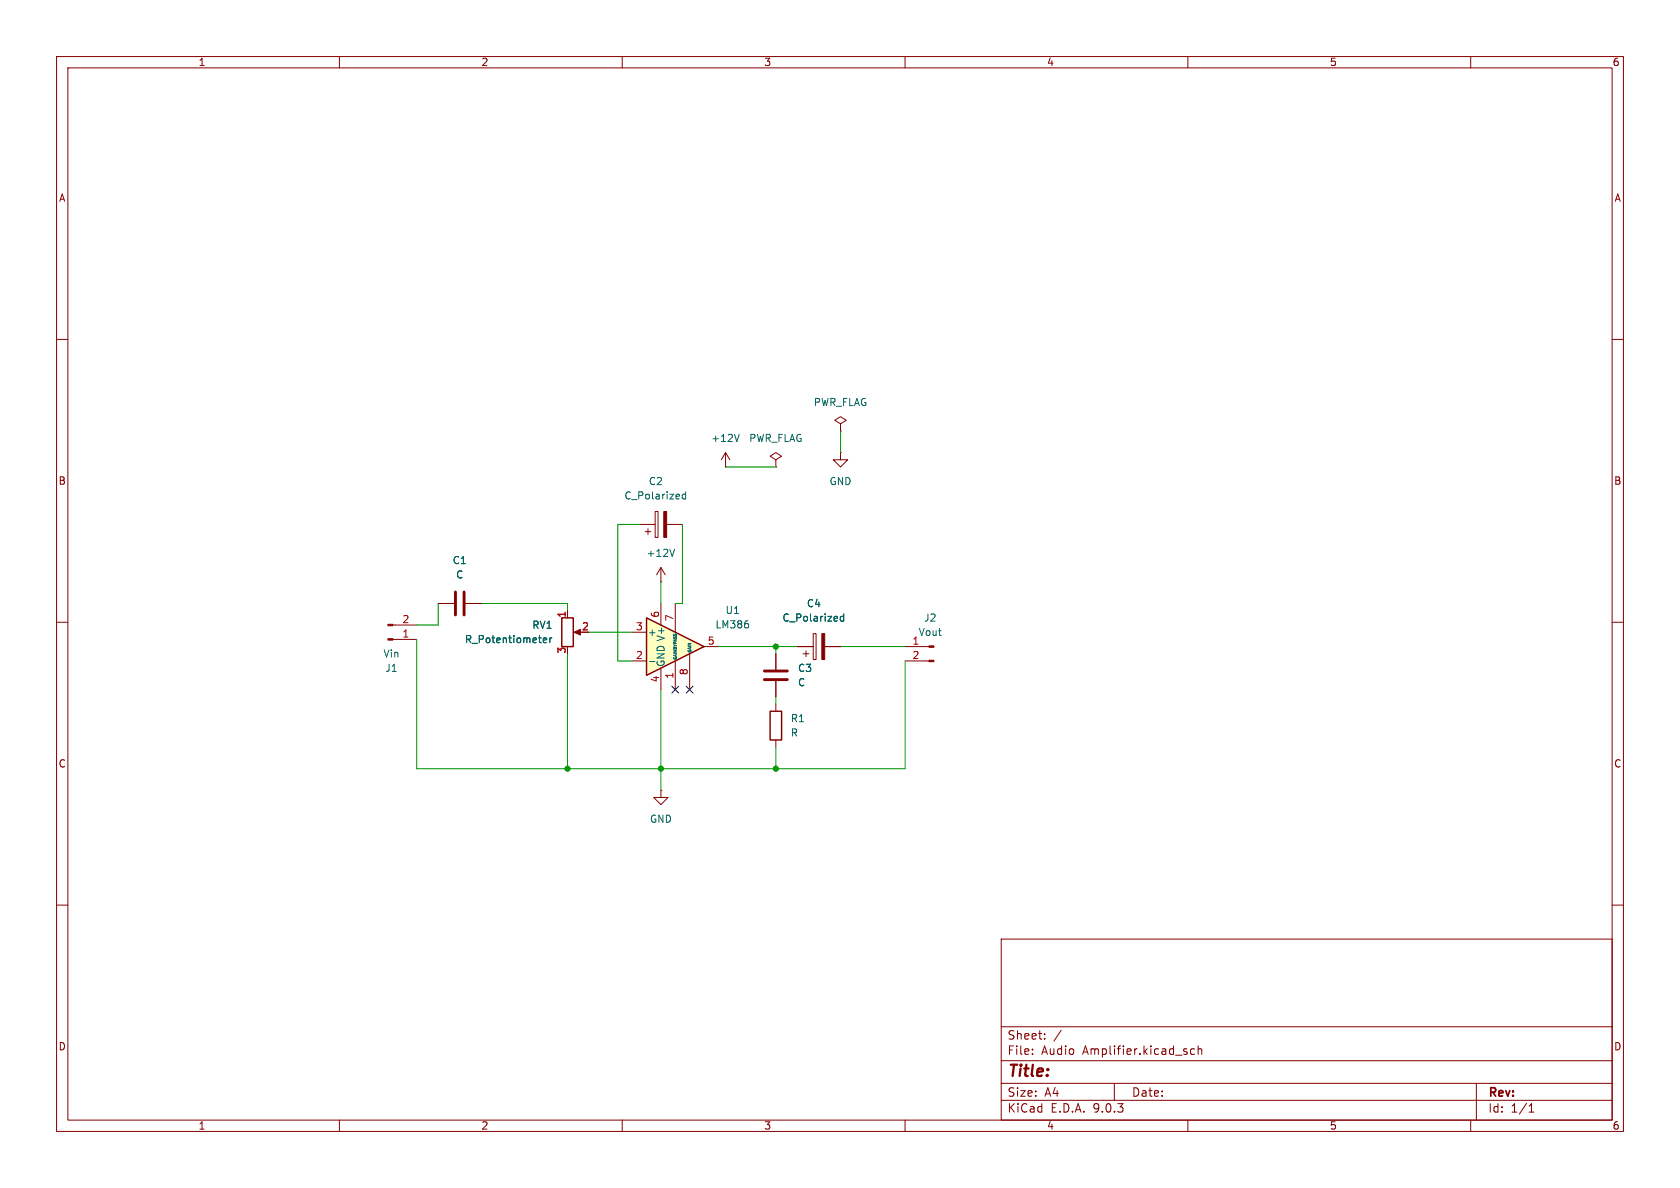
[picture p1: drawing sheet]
(kicad_sch
 (version 20250114)
 (generator "eeschema")
 (generator_version "9.0")
 (paper "A4")
 (lib_symbols
  (symbol "Amplifier_Audio:LM386"
   (pin_names
    (offset 0.127)) (exclude_from_sim no) (in_bom yes) (on_board yes)
   (property "Reference" "U" (at 1.27 7.62 0) (effects (font (size 1.27 1.27)) (justify left)))
   (property "Value" "LM386" (at 1.27 5.08 0) (effects (font (size 1.27 1.27)) (justify left)))
   (property "Footprint" "" (at 2.54 2.54 0) (effects (font (size 1.27 1.27)) (hide yes)))
   (property "Datasheet" "http://www.ti.com/lit/ds/symlink/lm386.pdf" (at 5.08 5.08 0) (effects (font (size 1.27 1.27)) (hide yes)))
   (property "Description" "Low Voltage Audio Power Amplifier, DIP-8/SOIC-8/SSOP-8" (at 0 0 0) (effects (font (size 1.27 1.27)) (hide yes)))
   (symbol "LM386_0_1"
    (polyline (pts (xy 5.08 0) (xy -5.08 5.08) (xy -5.08 -5.08) (xy 5.08 0)) (stroke (width 0.254) (type default)) (fill (type background))))
   (symbol "LM386_1_1"
    (pin input line (at -7.62 2.54 0) (length 2.54) (name "+" (effects (font (size 1.27 1.27)))) (number "3" (effects (font (size 1.27 1.27)))))
    (pin input line (at -7.62 -2.54 0) (length 2.54) (name "-" (effects (font (size 1.27 1.27)))) (number "2" (effects (font (size 1.27 1.27)))))
    (pin power_in line (at -2.54 7.62 270) (length 3.81) (name "V+" (effects (font (size 1.27 1.27)))) (number "6" (effects (font (size 1.27 1.27)))))
    (pin power_in line (at -2.54 -7.62 90) (length 3.81) (name "GND" (effects (font (size 1.27 1.27)))) (number "4" (effects (font (size 1.27 1.27)))))
    (pin input line (at 0 7.62 270) (length 5.08) (name "BYPASS" (effects (font (size 0.508 0.508)))) (number "7" (effects (font (size 1.27 1.27)))))
    (pin input line (at 0 -7.62 90) (length 5.08) (name "GAIN" (effects (font (size 0.508 0.508)))) (number "1" (effects (font (size 1.27 1.27)))))
    (pin input line (at 2.54 -7.62 90) (length 6.35) (name "GAIN" (effects (font (size 0.508 0.508)))) (number "8" (effects (font (size 1.27 1.27)))))
    (pin output line (at 7.62 0 180) (length 2.54) (name "~" (effects (font (size 1.27 1.27)))) (number "5" (effects (font (size 1.27 1.27))))))
   (embedded_fonts no))
  (symbol "Connector:Conn_01x02_Pin"
   (pin_names
    (offset 1.016) (hide yes)) (exclude_from_sim no) (in_bom yes) (on_board yes)
   (property "Reference" "J" (at 0 2.54 0) (effects (font (size 1.27 1.27))))
   (property "Value" "Conn_01x02_Pin" (at 0 -5.08 0) (effects (font (size 1.27 1.27))))
   (property "Footprint" "" (at 0 0 0) (effects (font (size 1.27 1.27)) (hide yes)))
   (property "Datasheet" "~" (at 0 0 0) (effects (font (size 1.27 1.27)) (hide yes)))
   (property "Description" "Generic connector, single row, 01x02, script generated" (at 0 0 0) (effects (font (size 1.27 1.27)) (hide yes)))
   (property "ki_locked" "" (at 0 0 0) (effects (font (size 1.27 1.27))))
   (symbol "Conn_01x02_Pin_1_1"
    (rectangle (start 0.8636 0.127) (end 0 -0.127) (stroke (width 0.1524) (type default)) (fill (type outline)))
    (rectangle (start 0.8636 -2.413) (end 0 -2.667) (stroke (width 0.1524) (type default)) (fill (type outline)))
    (polyline (pts (xy 1.27 0) (xy 0.8636 0)) (stroke (width 0.1524) (type default)) (fill (type none)))
    (polyline (pts (xy 1.27 -2.54) (xy 0.8636 -2.54)) (stroke (width 0.1524) (type default)) (fill (type none)))
    (pin passive line (at 5.08 0 180) (length 3.81) (name "Pin_1" (effects (font (size 1.27 1.27)))) (number "1" (effects (font (size 1.27 1.27)))))
    (pin passive line (at 5.08 -2.54 180) (length 3.81) (name "Pin_2" (effects (font (size 1.27 1.27)))) (number "2" (effects (font (size 1.27 1.27))))))
   (embedded_fonts no))
  (symbol "Device:C"
   (pin_numbers (hide yes))
   (pin_names
    (offset 0.254)) (exclude_from_sim no) (in_bom yes) (on_board yes)
   (property "Reference" "C" (at 0.635 2.54 0) (effects (font (size 1.27 1.27)) (justify left)))
   (property "Value" "C" (at 0.635 -2.54 0) (effects (font (size 1.27 1.27)) (justify left)))
   (property "Footprint" "" (at 0.9652 -3.81 0) (effects (font (size 1.27 1.27)) (hide yes)))
   (property "Datasheet" "~" (at 0 0 0) (effects (font (size 1.27 1.27)) (hide yes)))
   (property "Description" "Unpolarized capacitor" (at 0 0 0) (effects (font (size 1.27 1.27)) (hide yes)))
   (symbol "C_0_1"
    (polyline (pts (xy -2.032 0.762) (xy 2.032 0.762)) (stroke (width 0.508) (type default)) (fill (type none)))
    (polyline (pts (xy -2.032 -0.762) (xy 2.032 -0.762)) (stroke (width 0.508) (type default)) (fill (type none))))
   (symbol "C_1_1"
    (pin passive line (at 0 3.81 270) (length 2.794) (name "~" (effects (font (size 1.27 1.27)))) (number "1" (effects (font (size 1.27 1.27)))))
    (pin passive line (at 0 -3.81 90) (length 2.794) (name "~" (effects (font (size 1.27 1.27)))) (number "2" (effects (font (size 1.27 1.27))))))
   (embedded_fonts no))
  (symbol "Device:C_Polarized"
   (pin_numbers (hide yes))
   (pin_names
    (offset 0.254)) (exclude_from_sim no) (in_bom yes) (on_board yes)
   (property "Reference" "C" (at 0.635 2.54 0) (effects (font (size 1.27 1.27)) (justify left)))
   (property "Value" "C_Polarized" (at 0.635 -2.54 0) (effects (font (size 1.27 1.27)) (justify left)))
   (property "Footprint" "" (at 0.9652 -3.81 0) (effects (font (size 1.27 1.27)) (hide yes)))
   (property "Datasheet" "~" (at 0 0 0) (effects (font (size 1.27 1.27)) (hide yes)))
   (property "Description" "Polarized capacitor" (at 0 0 0) (effects (font (size 1.27 1.27)) (hide yes)))
   (symbol "C_Polarized_0_1"
    (rectangle (start -2.286 0.508) (end 2.286 1.016) (stroke (width 0) (type default)) (fill (type none)))
    (polyline (pts (xy -1.778 2.286) (xy -0.762 2.286)) (stroke (width 0) (type default)) (fill (type none)))
    (polyline (pts (xy -1.27 2.794) (xy -1.27 1.778)) (stroke (width 0) (type default)) (fill (type none)))
    (rectangle (start 2.286 -0.508) (end -2.286 -1.016) (stroke (width 0) (type default)) (fill (type outline))))
   (symbol "C_Polarized_1_1"
    (pin passive line (at 0 3.81 270) (length 2.794) (name "~" (effects (font (size 1.27 1.27)))) (number "1" (effects (font (size 1.27 1.27)))))
    (pin passive line (at 0 -3.81 90) (length 2.794) (name "~" (effects (font (size 1.27 1.27)))) (number "2" (effects (font (size 1.27 1.27))))))
   (embedded_fonts no))
  (symbol "Device:R"
   (pin_numbers (hide yes))
   (pin_names
    (offset 0)) (exclude_from_sim no) (in_bom yes) (on_board yes)
   (property "Reference" "R" (at 2.032 0 90) (effects (font (size 1.27 1.27))))
   (property "Value" "R" (at 0 0 90) (effects (font (size 1.27 1.27))))
   (property "Footprint" "" (at -1.778 0 90) (effects (font (size 1.27 1.27)) (hide yes)))
   (property "Datasheet" "~" (at 0 0 0) (effects (font (size 1.27 1.27)) (hide yes)))
   (property "Description" "Resistor" (at 0 0 0) (effects (font (size 1.27 1.27)) (hide yes)))
   (symbol "R_0_1"
    (rectangle (start -1.016 -2.54) (end 1.016 2.54) (stroke (width 0.254) (type default)) (fill (type none))))
   (symbol "R_1_1"
    (pin passive line (at 0 3.81 270) (length 1.27) (name "~" (effects (font (size 1.27 1.27)))) (number "1" (effects (font (size 1.27 1.27)))))
    (pin passive line (at 0 -3.81 90) (length 1.27) (name "~" (effects (font (size 1.27 1.27)))) (number "2" (effects (font (size 1.27 1.27))))))
   (embedded_fonts no))
  (symbol "Device:R_Potentiometer"
   (pin_names
    (offset 1.016) (hide yes)) (exclude_from_sim no) (in_bom yes) (on_board yes)
   (property "Reference" "RV" (at -4.445 0 90) (effects (font (size 1.27 1.27))))
   (property "Value" "R_Potentiometer" (at -2.54 0 90) (effects (font (size 1.27 1.27))))
   (property "Footprint" "" (at 0 0 0) (effects (font (size 1.27 1.27)) (hide yes)))
   (property "Datasheet" "~" (at 0 0 0) (effects (font (size 1.27 1.27)) (hide yes)))
   (property "Description" "Potentiometer" (at 0 0 0) (effects (font (size 1.27 1.27)) (hide yes)))
   (symbol "R_Potentiometer_0_1"
    (rectangle (start 1.016 2.54) (end -1.016 -2.54) (stroke (width 0.254) (type default)) (fill (type none)))
    (polyline (pts (xy 1.143 0) (xy 2.286 0.508) (xy 2.286 -0.508) (xy 1.143 0)) (stroke (width 0) (type default)) (fill (type outline)))
    (polyline (pts (xy 2.54 0) (xy 1.524 0)) (stroke (width 0) (type default)) (fill (type none))))
   (symbol "R_Potentiometer_1_1"
    (pin passive line (at 0 3.81 270) (length 1.27) (name "1" (effects (font (size 1.27 1.27)))) (number "1" (effects (font (size 1.27 1.27)))))
    (pin passive line (at 0 -3.81 90) (length 1.27) (name "3" (effects (font (size 1.27 1.27)))) (number "3" (effects (font (size 1.27 1.27)))))
    (pin passive line (at 3.81 0 180) (length 1.27) (name "2" (effects (font (size 1.27 1.27)))) (number "2" (effects (font (size 1.27 1.27))))))
   (embedded_fonts no))
  (symbol "power:+12V"
   (power)
   (pin_numbers (hide yes))
   (pin_names
    (offset 0) (hide yes)) (exclude_from_sim no) (in_bom yes) (on_board yes)
   (property "Reference" "#PWR" (at 0 -3.81 0) (effects (font (size 1.27 1.27)) (hide yes)))
   (property "Value" "+12V" (at 0 3.556 0) (effects (font (size 1.27 1.27))))
   (property "Footprint" "" (at 0 0 0) (effects (font (size 1.27 1.27)) (hide yes)))
   (property "Datasheet" "" (at 0 0 0) (effects (font (size 1.27 1.27)) (hide yes)))
   (property "Description" "Power symbol creates a global label with name \"+12V\"" (at 0 0 0) (effects (font (size 1.27 1.27)) (hide yes)))
   (symbol "+12V_0_1"
    (polyline (pts (xy -0.762 1.27) (xy 0 2.54)) (stroke (width 0) (type default)) (fill (type none)))
    (polyline (pts (xy 0 2.54) (xy 0.762 1.27)) (stroke (width 0) (type default)) (fill (type none)))
    (polyline (pts (xy 0 0) (xy 0 2.54)) (stroke (width 0) (type default)) (fill (type none))))
   (symbol "+12V_1_1"
    (pin power_in line (at 0 0 90) (length 0) (name "~" (effects (font (size 1.27 1.27)))) (number "1" (effects (font (size 1.27 1.27))))))
   (embedded_fonts no))
  (symbol "power:GND"
   (power)
   (pin_numbers (hide yes))
   (pin_names
    (offset 0) (hide yes)) (exclude_from_sim no) (in_bom yes) (on_board yes)
   (property "Reference" "#PWR" (at 0 -6.35 0) (effects (font (size 1.27 1.27)) (hide yes)))
   (property "Value" "GND" (at 0 -3.81 0) (effects (font (size 1.27 1.27))))
   (property "Footprint" "" (at 0 0 0) (effects (font (size 1.27 1.27)) (hide yes)))
   (property "Datasheet" "" (at 0 0 0) (effects (font (size 1.27 1.27)) (hide yes)))
   (property "Description" "Power symbol creates a global label with name \"GND\" , ground" (at 0 0 0) (effects (font (size 1.27 1.27)) (hide yes)))
   (symbol "GND_0_1"
    (polyline (pts (xy 0 0) (xy 0 -1.27) (xy 1.27 -1.27) (xy 0 -2.54) (xy -1.27 -1.27) (xy 0 -1.27)) (stroke (width 0) (type default)) (fill (type none))))
   (symbol "GND_1_1"
    (pin power_in line (at 0 0 270) (length 0) (name "~" (effects (font (size 1.27 1.27)))) (number "1" (effects (font (size 1.27 1.27))))))
   (embedded_fonts no))
  (symbol "power:PWR_FLAG"
   (power)
   (pin_numbers (hide yes))
   (pin_names
    (offset 0) (hide yes)) (exclude_from_sim no) (in_bom yes) (on_board yes)
   (property "Reference" "#FLG" (at 0 1.905 0) (effects (font (size 1.27 1.27)) (hide yes)))
   (property "Value" "PWR_FLAG" (at 0 3.81 0) (effects (font (size 1.27 1.27))))
   (property "Footprint" "" (at 0 0 0) (effects (font (size 1.27 1.27)) (hide yes)))
   (property "Datasheet" "~" (at 0 0 0) (effects (font (size 1.27 1.27)) (hide yes)))
   (property "Description" "Special symbol for telling ERC where power comes from" (at 0 0 0) (effects (font (size 1.27 1.27)) (hide yes)))
   (symbol "PWR_FLAG_0_0"
    (pin power_out line (at 0 0 90) (length 0) (name "~" (effects (font (size 1.27 1.27)))) (number "1" (effects (font (size 1.27 1.27))))))
   (symbol "PWR_FLAG_0_1"
    (polyline (pts (xy 0 0) (xy 0 1.27) (xy -1.016 1.905) (xy 0 2.54) (xy 1.016 1.905) (xy 0 1.27)) (stroke (width 0) (type default)) (fill (type none))))
   (embedded_fonts no)))
 (junction
  (at 137.16 135.89)
  (diameter 0)
  (color 0 0 0 0))
 (junction
  (at 116.84 135.89)
  (diameter 0)
  (color 0 0 0 0))
 (junction
  (at 137.16 114.3)
  (diameter 0)
  (color 0 0 0 0))
 (junction
  (at 100.33 135.89)
  (diameter 0)
  (color 0 0 0 0))
 (no_connect
  (at 119.38 121.92))
 (no_connect
  (at 121.92 121.92))
 (wire
  (pts (xy 100.33 135.89) (xy 116.84 135.89))
  (stroke (width 0) (type default)))
 (wire
  (pts (xy 128.27 82.55) (xy 137.16 82.55))
  (stroke (width 0) (type default)))
 (wire
  (pts (xy 137.16 135.89) (xy 137.16 132.08))
  (stroke (width 0) (type default)))
 (wire
  (pts (xy 109.22 116.84) (xy 109.22 92.71))
  (stroke (width 0) (type default)))
 (wire
  (pts (xy 73.66 110.49) (xy 77.47 110.49))
  (stroke (width 0) (type default)))
 (wire
  (pts (xy 137.16 114.3) (xy 140.97 114.3))
  (stroke (width 0) (type default)))
 (wire
  (pts (xy 73.66 113.03) (xy 73.66 135.89))
  (stroke (width 0) (type default)))
 (wire
  (pts (xy 104.14 111.76) (xy 111.76 111.76))
  (stroke (width 0) (type default)))
 (wire
  (pts (xy 120.65 92.71) (xy 120.65 106.68))
  (stroke (width 0) (type default)))
 (wire
  (pts (xy 85.09 106.68) (xy 100.33 106.68))
  (stroke (width 0) (type default)))
 (wire
  (pts (xy 137.16 114.3) (xy 137.16 115.57))
  (stroke (width 0) (type default)))
 (wire
  (pts (xy 111.76 116.84) (xy 109.22 116.84))
  (stroke (width 0) (type default)))
 (wire
  (pts (xy 116.84 135.89) (xy 137.16 135.89))
  (stroke (width 0) (type default)))
 (wire
  (pts (xy 148.59 114.3) (xy 160.02 114.3))
  (stroke (width 0) (type default)))
 (wire
  (pts (xy 137.16 123.19) (xy 137.16 124.46))
  (stroke (width 0) (type default)))
 (wire
  (pts (xy 160.02 116.84) (xy 160.02 135.89))
  (stroke (width 0) (type default)))
 (wire
  (pts (xy 77.47 110.49) (xy 77.47 106.68))
  (stroke (width 0) (type default)))
 (wire
  (pts (xy 109.22 92.71) (xy 113.03 92.71))
  (stroke (width 0) (type default)))
 (wire
  (pts (xy 127 114.3) (xy 137.16 114.3))
  (stroke (width 0) (type default)))
 (wire
  (pts (xy 116.84 135.89) (xy 116.84 139.7))
  (stroke (width 0) (type default)))
 (wire
  (pts (xy 160.02 135.89) (xy 137.16 135.89))
  (stroke (width 0) (type default)))
 (wire
  (pts (xy 119.38 106.68) (xy 120.65 106.68))
  (stroke (width 0) (type default)))
 (wire
  (pts (xy 116.84 102.87) (xy 116.84 106.68))
  (stroke (width 0) (type default)))
 (wire
  (pts (xy 100.33 106.68) (xy 100.33 107.95))
  (stroke (width 0) (type default)))
 (wire
  (pts (xy 116.84 121.92) (xy 116.84 135.89))
  (stroke (width 0) (type default)))
 (wire
  (pts (xy 148.59 76.2) (xy 148.59 80.01))
  (stroke (width 0) (type default)))
 (wire
  (pts (xy 100.33 115.57) (xy 100.33 135.89))
  (stroke (width 0) (type default)))
 (wire
  (pts (xy 73.66 135.89) (xy 100.33 135.89))
  (stroke (width 0) (type default)))
 (symbol
  (lib_id "power:GND")
  (at 148.59 80.01 0)
  (unit 1)
  (exclude_from_sim no)
  (in_bom yes)
  (on_board yes)
  (dnp no)
  (fields_autoplaced yes)
  (property "Reference" "#PWR02" (at 148.59 86.36 0) (effects (font (size 1.27 1.27)) (hide yes)))
  (property "Value" "GND" (at 148.59 85.09 0) (effects (font (size 1.27 1.27))))
  (property "Footprint" "" (at 148.59 80.01 0) (effects (font (size 1.27 1.27)) (hide yes)))
  (property "Datasheet" "" (at 148.59 80.01 0) (effects (font (size 1.27 1.27)) (hide yes)))
  (property "Description" "Power symbol creates a global label with name \"GND\" , ground" (at 148.59 80.01 0) (effects (font (size 1.27 1.27)) (hide yes)))
  (pin "1"))
 (symbol
  (lib_id "Device:C")
  (at 137.16 119.38 0)
  (unit 1)
  (exclude_from_sim no)
  (in_bom yes)
  (on_board yes)
  (dnp no)
  (fields_autoplaced yes)
  (property "Reference" "C3" (at 140.97 118.1099 0) (effects (font (size 1.27 1.27)) (justify left)))
  (property "Value" "C" (at 140.97 120.6499 0) (effects (font (size 1.27 1.27)) (justify left)))
  (property "Footprint" "Capacitor_THT:C_Disc_D4.3mm_W1.9mm_P5.00mm" (at 138.1252 123.19 0) (effects (font (size 1.27 1.27)) (hide yes)))
  (property "Datasheet" "~" (at 137.16 119.38 0) (effects (font (size 1.27 1.27)) (hide yes)))
  (property "Description" "Unpolarized capacitor" (at 137.16 119.38 0) (effects (font (size 1.27 1.27)) (hide yes)))
  (pin "1")
  (pin "2"))
 (symbol
  (lib_id "power:+12V")
  (at 116.84 102.87 0)
  (unit 1)
  (exclude_from_sim no)
  (in_bom yes)
  (on_board yes)
  (dnp no)
  (fields_autoplaced yes)
  (property "Reference" "#PWR03" (at 116.84 106.68 0) (effects (font (size 1.27 1.27)) (hide yes)))
  (property "Value" "+12V" (at 116.84 97.79 0) (effects (font (size 1.27 1.27))))
  (property "Footprint" "" (at 116.84 102.87 0) (effects (font (size 1.27 1.27)) (hide yes)))
  (property "Datasheet" "" (at 116.84 102.87 0) (effects (font (size 1.27 1.27)) (hide yes)))
  (property "Description" "Power symbol creates a global label with name \"+12V\"" (at 116.84 102.87 0) (effects (font (size 1.27 1.27)) (hide yes)))
  (pin "1"))
 (symbol
  (lib_id "power:GND")
  (at 116.84 139.7 0)
  (unit 1)
  (exclude_from_sim no)
  (in_bom yes)
  (on_board yes)
  (dnp no)
  (fields_autoplaced yes)
  (property "Reference" "#PWR01" (at 116.84 146.05 0) (effects (font (size 1.27 1.27)) (hide yes)))
  (property "Value" "GND" (at 116.84 144.78 0) (effects (font (size 1.27 1.27))))
  (property "Footprint" "" (at 116.84 139.7 0) (effects (font (size 1.27 1.27)) (hide yes)))
  (property "Datasheet" "" (at 116.84 139.7 0) (effects (font (size 1.27 1.27)) (hide yes)))
  (property "Description" "Power symbol creates a global label with name \"GND\" , ground" (at 116.84 139.7 0) (effects (font (size 1.27 1.27)) (hide yes)))
  (pin "1"))
 (symbol
  (lib_id "Connector:Conn_01x02_Pin")
  (at 165.1 114.3 0)
  (mirror y)
  (unit 1)
  (exclude_from_sim no)
  (in_bom yes)
  (on_board yes)
  (dnp no)
  (property "Reference" "J2" (at 164.465 109.22 0) (effects (font (size 1.27 1.27))))
  (property "Value" "Vout" (at 164.465 111.76 0) (effects (font (size 1.27 1.27))))
  (property "Footprint" "TerminalBlock_Phoenix:TerminalBlock_Phoenix_MKDS-1,5-2-5.08_1x02_P5.08mm_Horizontal" (at 165.1 114.3 0) (effects (font (size 1.27 1.27)) (hide yes)))
  (property "Datasheet" "~" (at 165.1 114.3 0) (effects (font (size 1.27 1.27)) (hide yes)))
  (property "Description" "Generic connector, single row, 01x02, script generated" (at 165.1 114.3 0) (effects (font (size 1.27 1.27)) (hide yes)))
  (pin "1")
  (pin "2"))
 (symbol
  (lib_id "Connector:Conn_01x02_Pin")
  (at 68.58 113.03 0)
  (mirror x)
  (unit 1)
  (exclude_from_sim no)
  (in_bom yes)
  (on_board yes)
  (dnp no)
  (property "Reference" "J1" (at 69.215 118.11 0) (effects (font (size 1.27 1.27))))
  (property "Value" "Vin" (at 69.215 115.57 0) (effects (font (size 1.27 1.27))))
  (property "Footprint" "TerminalBlock_Phoenix:TerminalBlock_Phoenix_MKDS-1,5-2-5.08_1x02_P5.08mm_Horizontal" (at 68.58 113.03 0) (effects (font (size 1.27 1.27)) (hide yes)))
  (property "Datasheet" "~" (at 68.58 113.03 0) (effects (font (size 1.27 1.27)) (hide yes)))
  (property "Description" "Generic connector, single row, 01x02, script generated" (at 68.58 113.03 0) (effects (font (size 1.27 1.27)) (hide yes)))
  (pin "2")
  (pin "1"))
 (symbol
  (lib_id "Device:R")
  (at 137.16 128.27 0)
  (unit 1)
  (exclude_from_sim no)
  (in_bom yes)
  (on_board yes)
  (dnp no)
  (fields_autoplaced yes)
  (property "Reference" "R1" (at 139.7 126.9999 0) (effects (font (size 1.27 1.27)) (justify left)))
  (property "Value" "R" (at 139.7 129.5399 0) (effects (font (size 1.27 1.27)) (justify left)))
  (property "Footprint" "Resistor_THT:R_Axial_DIN0204_L3.6mm_D1.6mm_P7.62mm_Horizontal" (at 135.382 128.27 90) (effects (font (size 1.27 1.27)) (hide yes)))
  (property "Datasheet" "~" (at 137.16 128.27 0) (effects (font (size 1.27 1.27)) (hide yes)))
  (property "Description" "Resistor" (at 137.16 128.27 0) (effects (font (size 1.27 1.27)) (hide yes)))
  (pin "2")
  (pin "1"))
 (symbol
  (lib_id "Device:C_Polarized")
  (at 144.78 114.3 90)
  (unit 1)
  (exclude_from_sim no)
  (in_bom yes)
  (on_board yes)
  (dnp no)
  (fields_autoplaced yes)
  (property "Reference" "C4" (at 143.891 106.68 90) (effects (font (size 1.27 1.27))))
  (property "Value" "C_Polarized" (at 143.891 109.22 90) (effects (font (size 1.27 1.27))))
  (property "Footprint" "Capacitor_THT:C_Radial_D5.0mm_H5.0mm_P2.00mm" (at 148.59 113.3348 0) (effects (font (size 1.27 1.27)) (hide yes)))
  (property "Datasheet" "~" (at 144.78 114.3 0) (effects (font (size 1.27 1.27)) (hide yes)))
  (property "Description" "Polarized capacitor" (at 144.78 114.3 0) (effects (font (size 1.27 1.27)) (hide yes)))
  (pin "1")
  (pin "2"))
 (symbol
  (lib_id "Device:C")
  (at 81.28 106.68 90)
  (unit 1)
  (exclude_from_sim no)
  (in_bom yes)
  (on_board yes)
  (dnp no)
  (fields_autoplaced yes)
  (property "Reference" "C1" (at 81.28 99.06 90) (effects (font (size 1.27 1.27))))
  (property "Value" "C" (at 81.28 101.6 90) (effects (font (size 1.27 1.27))))
  (property "Footprint" "Capacitor_THT:C_Disc_D4.3mm_W1.9mm_P5.00mm" (at 85.09 105.7148 0) (effects (font (size 1.27 1.27)) (hide yes)))
  (property "Datasheet" "~" (at 81.28 106.68 0) (effects (font (size 1.27 1.27)) (hide yes)))
  (property "Description" "Unpolarized capacitor" (at 81.28 106.68 0) (effects (font (size 1.27 1.27)) (hide yes)))
  (pin "2")
  (pin "1"))
 (symbol
  (lib_id "power:PWR_FLAG")
  (at 137.16 82.55 0)
  (unit 1)
  (exclude_from_sim no)
  (in_bom yes)
  (on_board yes)
  (dnp no)
  (fields_autoplaced yes)
  (property "Reference" "#FLG01" (at 137.16 80.645 0) (effects (font (size 1.27 1.27)) (hide yes)))
  (property "Value" "PWR_FLAG" (at 137.16 77.47 0) (effects (font (size 1.27 1.27))))
  (property "Footprint" "" (at 137.16 82.55 0) (effects (font (size 1.27 1.27)) (hide yes)))
  (property "Datasheet" "~" (at 137.16 82.55 0) (effects (font (size 1.27 1.27)) (hide yes)))
  (property "Description" "Special symbol for telling ERC where power comes from" (at 137.16 82.55 0) (effects (font (size 1.27 1.27)) (hide yes)))
  (pin "1"))
 (symbol
  (lib_id "power:PWR_FLAG")
  (at 148.59 76.2 0)
  (unit 1)
  (exclude_from_sim no)
  (in_bom yes)
  (on_board yes)
  (dnp no)
  (fields_autoplaced yes)
  (property "Reference" "#FLG02" (at 148.59 74.295 0) (effects (font (size 1.27 1.27)) (hide yes)))
  (property "Value" "PWR_FLAG" (at 148.59 71.12 0) (effects (font (size 1.27 1.27))))
  (property "Footprint" "" (at 148.59 76.2 0) (effects (font (size 1.27 1.27)) (hide yes)))
  (property "Datasheet" "~" (at 148.59 76.2 0) (effects (font (size 1.27 1.27)) (hide yes)))
  (property "Description" "Special symbol for telling ERC where power comes from" (at 148.59 76.2 0) (effects (font (size 1.27 1.27)) (hide yes)))
  (pin "1"))
 (symbol
  (lib_id "Amplifier_Audio:LM386")
  (at 119.38 114.3 0)
  (unit 1)
  (exclude_from_sim no)
  (in_bom yes)
  (on_board yes)
  (dnp no)
  (fields_autoplaced yes)
  (property "Reference" "U1" (at 129.54 107.8798 0) (effects (font (size 1.27 1.27))))
  (property "Value" "LM386" (at 129.54 110.4198 0) (effects (font (size 1.27 1.27))))
  (property "Footprint" "Package_DIP:DIP-10_W7.62mm_LongPads" (at 121.92 111.76 0) (effects (font (size 1.27 1.27)) (hide yes)))
  (property "Datasheet" "http://www.ti.com/lit/ds/symlink/lm386.pdf" (at 124.46 109.22 0) (effects (font (size 1.27 1.27)) (hide yes)))
  (property "Description" "Low Voltage Audio Power Amplifier, DIP-8/SOIC-8/SSOP-8" (at 119.38 114.3 0) (effects (font (size 1.27 1.27)) (hide yes)))
  (pin "2")
  (pin "7")
  (pin "6")
  (pin "3")
  (pin "4")
  (pin "5")
  (pin "1")
  (pin "8"))
 (symbol
  (lib_id "power:+12V")
  (at 128.27 82.55 0)
  (unit 1)
  (exclude_from_sim no)
  (in_bom yes)
  (on_board yes)
  (dnp no)
  (fields_autoplaced yes)
  (property "Reference" "#PWR04" (at 128.27 86.36 0) (effects (font (size 1.27 1.27)) (hide yes)))
  (property "Value" "+12V" (at 128.27 77.47 0) (effects (font (size 1.27 1.27))))
  (property "Footprint" "" (at 128.27 82.55 0) (effects (font (size 1.27 1.27)) (hide yes)))
  (property "Datasheet" "" (at 128.27 82.55 0) (effects (font (size 1.27 1.27)) (hide yes)))
  (property "Description" "Power symbol creates a global label with name \"+12V\"" (at 128.27 82.55 0) (effects (font (size 1.27 1.27)) (hide yes)))
  (pin "1"))
 (symbol
  (lib_id "Device:R_Potentiometer")
  (at 100.33 111.76 0)
  (unit 1)
  (exclude_from_sim no)
  (in_bom yes)
  (on_board yes)
  (dnp no)
  (fields_autoplaced yes)
  (property "Reference" "RV1" (at 97.79 110.4899 0) (effects (font (size 1.27 1.27)) (justify right)))
  (property "Value" "R_Potentiometer" (at 97.79 113.0299 0) (effects (font (size 1.27 1.27)) (justify right)))
  (property "Footprint" "Potentiometer_THT:Potentiometer_Runtron_RM-065_Vertical" (at 100.33 111.76 0) (effects (font (size 1.27 1.27)) (hide yes)))
  (property "Datasheet" "~" (at 100.33 111.76 0) (effects (font (size 1.27 1.27)) (hide yes)))
  (property "Description" "Potentiometer" (at 100.33 111.76 0) (effects (font (size 1.27 1.27)) (hide yes)))
  (pin "1")
  (pin "2")
  (pin "3"))
 (symbol
  (lib_id "Device:C_Polarized")
  (at 116.84 92.71 90)
  (unit 1)
  (exclude_from_sim no)
  (in_bom yes)
  (on_board yes)
  (dnp no)
  (fields_autoplaced yes)
  (property "Reference" "C2" (at 115.951 85.09 90) (effects (font (size 1.27 1.27))))
  (property "Value" "C_Polarized" (at 115.951 87.63 90) (effects (font (size 1.27 1.27))))
  (property "Footprint" "Capacitor_THT:C_Radial_D5.0mm_H5.0mm_P2.00mm" (at 120.65 91.7448 0) (effects (font (size 1.27 1.27)) (hide yes)))
  (property "Datasheet" "~" (at 116.84 92.71 0) (effects (font (size 1.27 1.27)) (hide yes)))
  (property "Description" "Polarized capacitor" (at 116.84 92.71 0) (effects (font (size 1.27 1.27)) (hide yes)))
  (pin "1")
  (pin "2"))
 (sheet_instances
  (path ""
   (page "1")))
 (embedded_fonts no))
